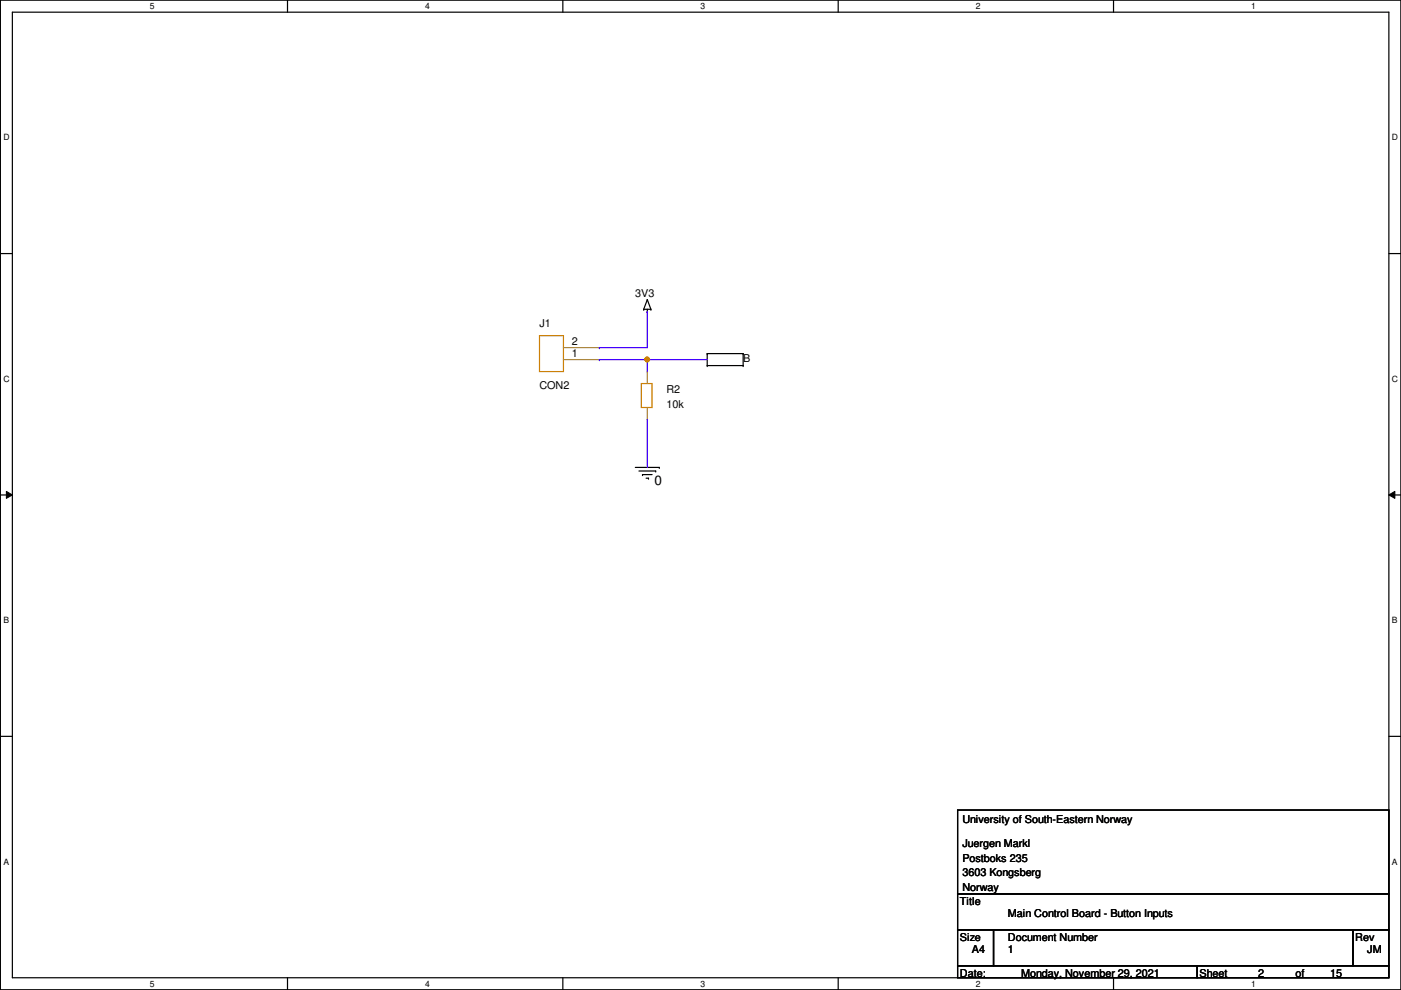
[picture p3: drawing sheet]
<svg xmlns="http://www.w3.org/2000/svg" width="297mm" height="210mm" viewBox="0 0 297 210" stroke-linecap="round" stroke-linejoin="round" font-family="sans-serif">
<path d="M.1 0h296.9v209.8h-296.9zM2.6 2.6h291.9v204.7h-291.9z" fill="none" stroke="#000" stroke-width=".25"/>
<g fill="#fff">
<path d="M31.8 .3h1v2h-1z"/>
<path d="M31.8 207.6h1v1.9h-1z"/>
</g>
<path d="M61 0v2.6M61 207.3v2.5" fill="none" stroke="#000" stroke-width=".25"/>
<g fill="#fff">
<path d="M90.1 .3h1v2h-1z"/>
<path d="M90.1 207.6h1v1.9h-1z"/>
</g>
<path d="M119.3 0v2.6M119.3 207.3v2.5" fill="none" stroke="#000" stroke-width=".25"/>
<g fill="#fff">
<path d="M148.5 .3h1v2h-1z"/>
<path d="M148.5 207.6h1v1.9h-1z"/>
</g>
<path d="M177.7 0v2.6M177.7 207.3v2.5" fill="none" stroke="#000" stroke-width=".25"/>
<g fill="#fff">
<path d="M206.9 .3h1v2h-1z"/>
<path d="M206.9 207.6h1v1.9h-1z"/>
</g>
<path d="M236.1 0v2.6M236.1 207.3v2.5" fill="none" stroke="#000" stroke-width=".25"/>
<g fill="#fff">
<path d="M265.3 .3h.9v2h-.9z"/>
<path d="M265.3 207.6h.9v1.9h-.9z"/>
<path d="M.7 28.2h1.3v1.9h-1.3z"/>
<path d="M295.1 28.2h1.3v1.9h-1.3z"/>
<path d="M.7 79.3h1.3v2h-1.3z"/>
<path d="M295.1 79.3h1.3v2h-1.3z"/>
</g>
<path d="M.1 53.8h2.5M294.5 53.8h2.5" fill="none" stroke="#000" stroke-width=".25"/>
<g fill="#fff">
<path d="M.7 130.5h1.2v2h-1.2z"/>
<path d="M295.1 130.5h1.2v2h-1.2z"/>
</g>
<path d="M.1 104.9h2.5M294.5 104.9h2.5" fill="none" stroke="#000" stroke-width=".25"/>
<path d="M1.4 104.2l1.2 .7-1.2 .8zM294.5 104.9l1.2-.7v1.5z" fill="#000"/>
<path d="M1.4 104.2l1.2 .7-1.2 .8zM294.5 104.9l1.2-.7v1.5z" fill="none" stroke="#000" stroke-width=".21"/>
<g fill="#fff">
<path d="M.7 181.7h1.2v2h-1.2z"/>
<path d="M295.1 181.7h1.2v2h-1.2z"/>
</g>
<g fill="none" stroke="#000" stroke-width=".25">
<path d="M136.5 65.6h.1M136.5 65.6h1.5M137.2 66.1h.1M137.2 63.5h.1M137.2 65.6v.5M137.2 63.5l-.7 2.1M137.2 63.5l.8 2.1M138 65.6h.1M149.9 77.5h.1M149.9 75h.1M149.9 77.5h7.7M149.9 75v2.5"/>
<path d="M149.9 75h7.7M157.6 75h.1M157.6 77.5h.1M157.6 75v2.5M134.7 99.1h5.1M135.5 99.9h3.5M139 99.9h.1M139.8 99.1h.1M136.2 100.6h.1M136.2 100.6h2.1M137 101.4h.5M137.5 101.4h.1"/>
<path d="M.1 156.1h2.5M294.5 156.1h2.5M203 171.7h91.5v17.8h-91.5zM203 189.5h91.5v7.6h-91.5zM203 197.1h7.6v7.7h-7.6zM210.6 197.1h76.2v7.7h-76.2zM286.8 197.1h7.7v7.7h-7.7zM203 204.8h50.8v2.5h-50.8zM253.8 204.8h40.7v2.5h-40.7z"/>
</g>
<path d="M114.4 71.2h5.1v7.6h-5.1zM136 81.3h2.3v5.1h-2.3z" fill="none" stroke="#cc8006" stroke-width=".25"/>
<path d="M119.5 76.2h7.6M119.5 73.7h7.6M127.1 76.2h.1M127.1 73.7h.1M137.2 78.8h.1M137.2 78.8v2.5M137.2 88.9h.1M137.2 86.4v2.5" fill="none" stroke="#a84" stroke-width=".25"/>
<path d="M127.1 76.2h.1M127.1 76.2h22.8M137.2 76.2h.1M137.2 76.2v2.6M137.2 88.9h.1M137.2 88.9v10.2" fill="none" stroke="#4200ff" stroke-width=".25"/>
<circle cx="137.2" cy="76.2" r=".49" fill="#f00"/>
<circle cx="137.2" cy="76.2" r=".49" fill="none" stroke="#f00" stroke-width=".25"/>
<path d="M127.1 73.7h.1M137.2 66.1h.1M137.2 66.1v7.6h-10.1" fill="none" stroke="#4200ff" stroke-width=".25"/>
<circle cx="137.2" cy="76.2" r=".49" fill="#f00"/>
<circle cx="137.2" cy="76.2" r=".49" fill="none" stroke="#f00" stroke-width=".25"/>
<text font-size="2.8" x="138.8" y="102.9">0</text>
<g font-size="2.3">
<text x="134.7" y="63.1">3V3</text>
<text x="114.4" y="69.4">J1</text>
<text x="121.2" y="75.7">1</text>
<text x="121.2" y="73.2">2</text>
<text x="157.6" y="76.8">B</text>
<text x="114.4" y="82.4">CON2</text>
<text x="141.3" y="83.4">R2</text>
<text x="141.3" y="86.4">10k</text>
<text x="204" y="174.6">University of South-Eastern Norway</text>
<text x="204" y="179.7">Juergen Markl</text>
<text x="204" y="182.7">Postboks 235</text>
<text x="204" y="185.8">3603 Kongsberg</text>
<text x="203.5" y="191.9">Title</text>
<text x="204" y="188.8">Norway</text>
<text x="213.7" y="194.4">Main Control Board - Button Inputs</text>
<text x="203.5" y="199.5">Size</text>
<text x="206.1" y="202">A4</text>
<text x="213.7" y="199.5">Document Number</text>
<text x="213.7" y="202">1</text>
<text x="287.4" y="199.5">Rev</text>
<text x="289.9" y="202">JM</text>
<text x="203.5" y="207.1">Date:</text>
<text x="216.5" y="207.1">Monday, November 29, 2021</text>
<text x="254.3" y="207.1">Sheet</text>
<text x="266.8" y="207.1">2</text>
<text x="274.7" y="207.1">of</text>
<text x="282" y="207.1">15</text>
</g>
<g font-size="1.8">
<text x="31.8" y="1.9">5</text>
<text x="90.1" y="1.9">4</text>
<text x="148.5" y="1.9">3</text>
<text x="206.9" y="1.9">2</text>
<text x="265.3" y="1.9">1</text>
<text x=".7" y="29.8">D</text>
<text x="295.1" y="29.8">D</text>
<text x=".7" y="80.9">C</text>
<text x="295.1" y="80.9">C</text>
<text x=".7" y="132.1">B</text>
<text x="295.1" y="132.1">B</text>
<text x=".7" y="183.3">A</text>
<text x="295.1" y="183.3">A</text>
<text x="31.8" y="209.2">5</text>
<text x="90.1" y="209.2">4</text>
<text x="148.5" y="209.2">3</text>
<text x="206.9" y="209.2">2</text>
<text x="265.3" y="209.2">1</text>
</g>
</svg>
